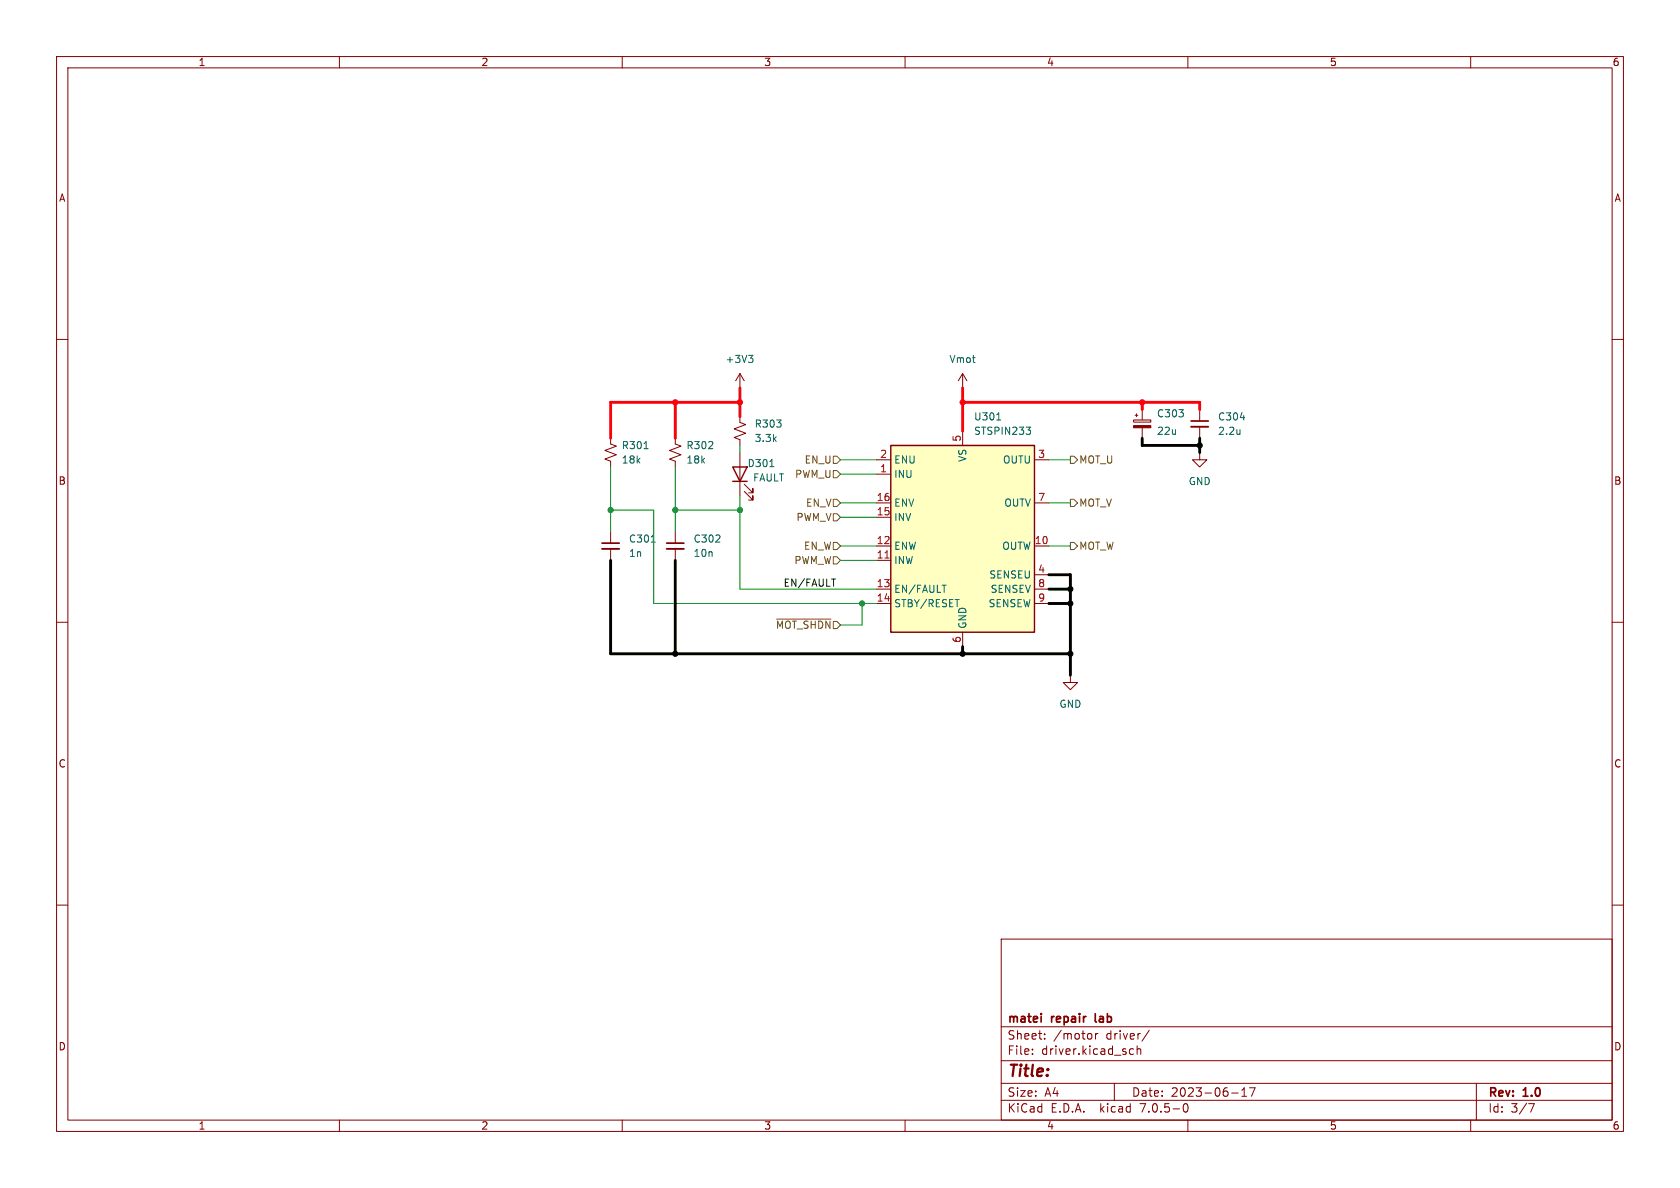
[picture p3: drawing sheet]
<svg xmlns="http://www.w3.org/2000/svg" width="297mm" height="210mm" viewBox="0 0 297 210" stroke-linecap="round" stroke-linejoin="round" font-family="sans-serif">
<g fill="none" stroke="#840000" stroke-width=".18">
<path d="M10 10h277v190h-277zM12 12h273v186h-273zM60 10v2M110 10v2M160 10v2M210 10v2M260 10v2M10 60h2M285 60h2M107.9 77.5v1l1.1 .4-2.1 .7 2.1 .8-2.1 .8 1 .3v1.1M119.4 77.5v1l1 .4-2 .7 2 .8-2 .8 1 .3v1.1M130.8 73.7v1l1 .4-2 .7 2 .8-2 .7 1 .4v1"/>
<path d="M130.8 66v2.6M130.8 66l-.8 1.3M130.8 66l.8 1.3M170.2 66l-.8 1.3M170.2 66v2.6M170.2 76.2v2.5M170.2 66l.7 1.3M200.4 74.2h3.1v.4h-3.1zM200.7 73.4h.5M200.9 73.2v.5M201.9 72.4v1.8M201.9 75.6v1.9"/>
<path d="M212.1 72.4v2M212.1 75.4v2.1M107.9 94v2M107.9 97v2.1M119.4 94v2M119.4 97v2.1M130.8 80v7.6M131.6 86.9l1.5 1.5v-.8v.8h-.8M131.6 85.6l1.5 1.5v-.7v.7h-.8M154.9 83.8h2.6M154.9 96.5h2.6M154.9 99.1h2.6"/>
<path d="M154.9 91.4h2.6M154.9 88.9h2.6M154.9 81.3h2.6M182.9 96.5h2.5M182.9 88.9h2.5M182.9 81.3h2.5M212.1 80v1.3h1.3l-1.3 1.3-1.3-1.3h1.3M10 110h2M154.9 104.1h2.6M154.9 106.7h2.6M170.2 111.8v2.5M182.9 104.1h2.5"/>
<path d="M182.9 106.7h2.5M182.9 101.6h2.5M189.2 119.4v1.3h1.3l-1.3 1.2-1.2-1.2h1.2M285 110h2M10 160h2M285 160h2M177 166h108v32h-108zM60 198v2M110 198v2M160 198v2M177 194.5h108M177 191.5h108"/>
<path d="M177 187.5h108M177 181.5h108M182.5 186.3v.1M182.5 185.5v.1M184.7 183.6v.1M184.7 182.8v.1M192.7 182.7l.3 .3v.4l-.3 .3M193.7 182.7v1M194.1 182.7l-.3 .1-.1 .2M197 191.5v3M199.7 186.1l.3 .3 .4-.1M200.4 185.5l-.4-.1-.3 .3"/>
<path d="M201 185.5l.2-.1 .4 .1 .1 .9M201 184.9v1.5M203.2 182.1l-1.3 2M209.3 195.2l.2-.1a.81 .81 0 0 1 .6 .6 .81 .81 0 0 1-.3 .8l-.1 .1a.81 .81 0 0 1-.4-1.4zM210 198v2M217.7 193.2h1.2M219.5 193.8h.9M219.5 192.7l.5-.4v1.5M220.9 192.3h1l-.7 1.5M260 198v2M261 191.5v6.5M270.2 195.1h1l-.6 1.5"/>
</g>
<path d="M210.6 74.4h3M106.4 96h3.1M117.9 96h3M184.1 179.2v.1M184.1 179.7v1" fill="none" stroke="#840000" stroke-width=".3"/>
<path d="M157.5 78.7h25.4v33.1h-25.4zM129.5 82.6h2.6l-1.3 2.5zM129.5 85.1h2.6" fill="none" stroke="#840000" stroke-width=".25"/>
<path d="M113.9 79.3h.7M132.3 62.8h.8l-.4 .5M132.9 63.3l.2 .2v.3l-.2 .3M176.2 74.2h.7M181.4 75.5h.8l-.4 .5M181.9 76l.3 .2v.3l-.3 .3M115.1 95.8h.8M136.1 82.5h.7M166.6 103.4h.7" fill="none" stroke="#006464" stroke-width=".18"/>
<path d="M210.6 75.4h3M106.4 97h3.1M117.9 97h3" fill="none" stroke="#840000" stroke-width=".33"/>
<path d="M157.5 78.7h25.4v33.1h-25.4z" fill="#ffffc2" stroke="#ffffc2" stroke-width=".18"/>
<path d="M156.5 98.6h.7" fill="none" stroke="#a90000" stroke-width=".18"/>
<path d="M200.4 75.2h3.1v.4h-3.1z" fill="#840000" stroke="#840000" stroke-width=".18"/>
<path d="M147.3 90.8h.7l.6 .6-.6 .7h-.7zM147.3 88.3h.7l.6 .6-.6 .6h-.7zM147.3 80.6h.7l.6 .7-.6 .6h-.7zM147.3 83.2h.7l.6 .6-.6 .7h-.7zM147.3 98.4h.7l.6 .7-.6 .6h-.7zM147.3 95.9h.7l.6 .6-.6 .7h-.7zM189.2 95.9h.7l.6 .6-.6 .7h-.7zM189.2 88.3h.7l.6 .6-.6 .6h-.7zM189.2 80.6h.7l.6 .7-.6 .6h-.7zM137.3 109.4h9.6" fill="none" stroke="#725600" stroke-width=".18"/>
<path d="M147 102.4h.7" fill="none" stroke="#0f0f0f" stroke-width=".18"/>
<path d="M201.9 77.5v1.2h10.2M212.1 77.5v2.5M107.9 99.1v16.5h81.3M119.4 99.1v16.5M170.2 114.3v1.3M185.4 101.6h3.8v17.8M185.4 106.7h3.8M185.4 104.1h3.8" fill="none" stroke="#000" stroke-width=".51"/>
<g fill="none" stroke="#009600" stroke-width=".18">
<path d="M130.8 78.7v1.3M107.9 90.2h7.7v16.5h39.3M107.9 82.6v11.4M119.4 82.6v11.4M119.4 90.2h11.4M130.8 87.6v16.5h24.1M148.6 96.5h6.3M148.6 99.1h6.3M148.6 88.9h6.3M148.6 81.3h6.3M148.6 83.8h6.3M148.6 91.4h6.3"/>
<path d="M185.4 96.5h3.8M185.4 88.9h3.8M185.4 81.3h3.8M152.4 106.7v3.8h-3.8"/>
</g>
<path d="M119.4 71.1v6.4M130.8 71.1h-22.9v6.4M130.8 68.6v5.1M170.2 71.1h41.9v1.3M170.2 68.6v7.6M201.9 71.1v1.3" fill="none" stroke="#ff000b" stroke-width=".51"/>
<g fill="#009600" stroke="#009600" stroke-width=".18">
<circle cx="130.8" cy="90.2" r=".46"/>
<circle cx="152.4" cy="106.7" r=".46"/>
<circle cx="107.9" cy="90.2" r=".46"/>
<circle cx="119.4" cy="90.2" r=".46"/>
</g>
<g fill="#000" stroke="#000" stroke-width=".18">
<circle cx="212.1" cy="78.7" r=".46"/>
<circle cx="119.4" cy="115.6" r=".46"/>
<circle cx="170.2" cy="115.6" r=".46"/>
<circle cx="189.2" cy="104.1" r=".46"/>
<circle cx="189.2" cy="106.7" r=".46"/>
<circle cx="189.2" cy="115.6" r=".46"/>
</g>
<g fill="#ff000b" stroke="#ff000b" stroke-width=".18">
<circle cx="201.9" cy="71.1" r=".46"/>
<circle cx="170.2" cy="71.1" r=".46"/>
<circle cx="130.8" cy="71.1" r=".46"/>
<circle cx="119.4" cy="71.1" r=".46"/>
</g>
<text font-size="2.8" fill="#840000" x="178" y="190.8">Title:</text>
<g font-size="2.1" fill="#840000">
<text x="178" y="183.9">Sheet:</text>
<text x="178" y="181.1">matei</text>
<text x="185.8" y="181.1">repair</text>
<text x="186.2" y="183.9">/motor</text>
<text x="194" y="181.1">lab</text>
<text x="195.4" y="183.9">driver/</text>
<text x="178" y="186.6">File:</text>
<text x="184" y="186.6">driver.kicad_sch</text>
<text x="178" y="196.8">KiCad</text>
<text x="178" y="194">Size:</text>
<text x="184.6" y="194">A4</text>
<text x="185.7" y="196.8">E.D.A.</text>
<text x="194.4" y="196.8">kicad</text>
<text x="200" y="194">Date:</text>
<text x="201.5" y="196.8">7.0.5-0</text>
<text x="206.9" y="194">2023-06-17</text>
<text x="263" y="194.2">Rev:</text>
<text x="263" y="196.8">Id:</text>
<text x="267" y="196.8">3/7</text>
<text x="269.2" y="194.2">1.0</text>
</g>
<g font-size="1.8" fill="#840000">
<text x="35" y="11.8">1</text>
<text x="85" y="11.8">2</text>
<text x="135" y="11.8">3</text>
<text x="185" y="11.8">4</text>
<text x="235" y="11.8">5</text>
<text x="285" y="11.8">6</text>
<text x="10.4" y="35.8">A</text>
<text x="285.4" y="35.8">A</text>
<text x="10.3" y="85.8">B</text>
<text x="285.3" y="85.8">B</text>
<text x="10.3" y="135.8">C</text>
<text x="285.3" y="135.8">C</text>
<text x="10.3" y="185.8">D</text>
<text x="285.3" y="185.8">D</text>
<text x="35" y="199.8">1</text>
<text x="85" y="199.8">2</text>
<text x="135" y="199.8">3</text>
<text x="185" y="199.8">4</text>
<text x="235" y="199.8">5</text>
<text x="285" y="199.8">6</text>
</g>
<g font-size="1.8" fill="#006464">
<text x="128.2" y="64.3">+3V3</text>
<text x="167.8" y="64.3">Vmot</text>
<text x="133.4" y="75.8">R303</text>
<text x="172.1" y="74.5">U301</text>
<text x="172.1" y="77">STSPIN233</text>
<text x="204.5" y="73.9">C303</text>
<text x="204.5" y="77">22u</text>
<text x="215.3" y="74.5">C304</text>
<text x="215.3" y="77">2.2u</text>
<text x="109.9" y="79.6">R301</text>
<text x="109.9" y="82.1">18k</text>
<text x="121.3" y="79.6">R302</text>
<text x="121.3" y="82.1">18k</text>
<text x="132.1" y="82.7">D301</text>
<text x="133.4" y="78.3">3.3k</text>
<text x="158" y="82.1">ENU</text>
<text x="171" y="81.7" transform="rotate(-90 171 81.7)">VS</text>
<text x="177.3" y="82.1">OUTU</text>
<text x="133.1" y="85.3">FAULT</text>
<text x="158" y="84.6">INU</text>
<text x="158" y="89.7">ENV</text>
<text x="177.5" y="89.7">OUTV</text>
<text x="210.1" y="85.9">GND</text>
<text x="158" y="92.3">INV</text>
<text x="111.1" y="96.1">C301</text>
<text x="111.1" y="98.6">1n</text>
<text x="122.6" y="96.1">C302</text>
<text x="122.6" y="98.6">10n</text>
<text x="158" y="99.9">INW</text>
<text x="158" y="97.3">ENW</text>
<text x="177.2" y="97.3">OUTW</text>
<text x="158" y="105">EN/FAULT</text>
<text x="158" y="107.5">STBY/RESET</text>
<text x="174.7" y="107.5">SENSEW</text>
<text x="174.9" y="102.4">SENSEU</text>
<text x="175.1" y="105">SENSEV</text>
<text x="171" y="111.3" transform="rotate(-90 171 111.3)">GND</text>
<text x="187.2" y="125.3">GND</text>
</g>
<g font-size="1.8" fill="#725600">
<text x="142.2" y="82.1">EN_U</text>
<text x="190.7" y="82.1">MOT_U</text>
<text x="140.5" y="84.6">PWM_U</text>
<text x="142.5" y="89.7">EN_V</text>
<text x="190.7" y="89.7">MOT_V</text>
<text x="140.8" y="92.3">PWM_V</text>
<text x="140.4" y="99.9">PWM_W</text>
<text x="142.1" y="97.3">EN_W</text>
<text x="190.7" y="97.3">MOT_W</text>
<text x="137.1" y="111.3">~{MOT_SHDN}</text>
</g>
<g font-size="1.8" fill="#a90000">
<text x="155.5" y="83.6">1</text>
<text x="155.5" y="81">2</text>
<text x="169.9" y="78.1" transform="rotate(-90 169.9 78.1)">5</text>
<text x="183.5" y="81">3</text>
<text x="154.9" y="88.6">16</text>
<text x="183.5" y="88.6">7</text>
<text x="154.9" y="91.2">15</text>
<text x="154.9" y="98.8">11</text>
<text x="154.9" y="96.3">12</text>
<text x="182.9" y="96.3">10</text>
<text x="183.5" y="101.3">4</text>
<text x="154.9" y="103.9">13</text>
<text x="154.9" y="106.4">14</text>
<text x="183.5" y="103.9">8</text>
<text x="183.5" y="106.4">9</text>
<text x="169.9" y="113.7" transform="rotate(-90 169.9 113.7)">6</text>
</g>
<text font-size="1.8" fill="#0f0f0f" x="138.4" y="103.8">EN/FAULT</text>
</svg>
